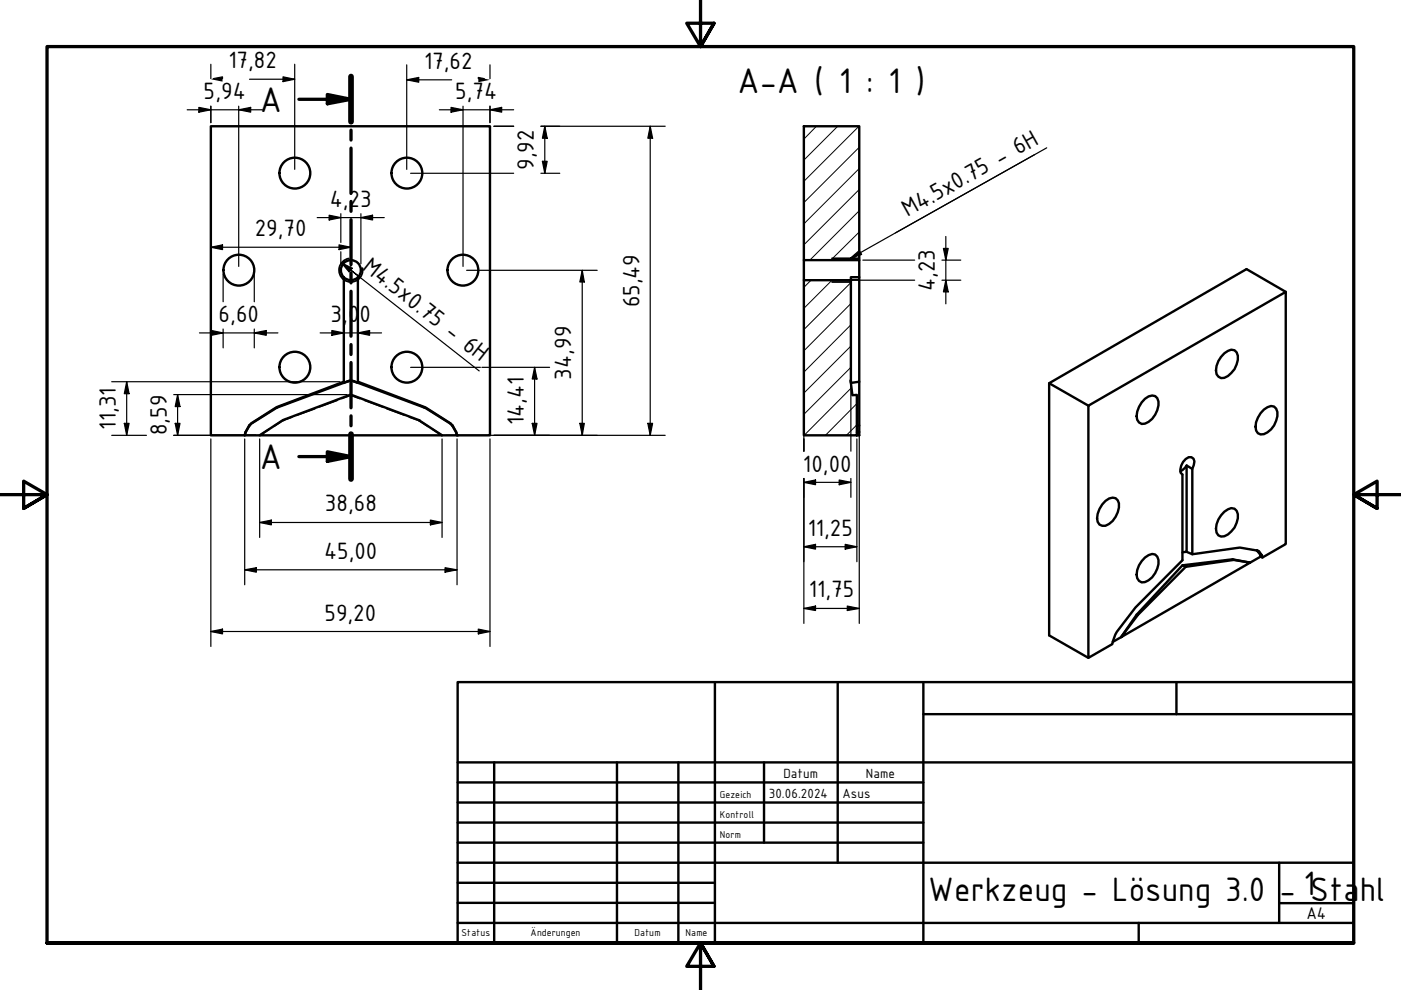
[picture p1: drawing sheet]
<svg xmlns="http://www.w3.org/2000/svg" width="297mm" height="210mm" viewBox="0 0 297 210" stroke-linecap="round" stroke-linejoin="round" font-family="sans-serif">
<!-- layer: Schraffur (ISO) -->
<g fill="none" stroke="#000" stroke-width=".21">
<path d="M173.1 26.8l-2.7 2.7M177.6 26.8l-7.2 7.1M182.1 26.8l-11.7 11.7M182.2 35.7l-11.8 11.8M182.2 31.2l-11.8 11.8M172 59.4l-1.6 1.5M176.4 59.4l-6 6M180.4 59.9l-10 10M182.2 53.6l-1.5 1.6M182.2 49.2l-6.1 6M182.2 44.7l-10.5 10.5M182.2 40.2l-11.8 11.7"/>
<path d="M180.4 77.9l-10 10M180.4 73.4l-10 9.9M180.4 68.9l-10 10M180.4 64.4l-10 10M180.5 82.2l-10 10.1M181.7 90.1l-2.2 2.2M181.7 85.6l-6.7 6.7"/>
</g>
<!-- layer: Verdeckt (ISO) -->
<g fill="#000">
<circle cx="60" cy="89.1" r=".19"/>
<circle cx="88.8" cy="89.1" r=".19"/>
</g>
<path d="M57 91l-1.9 1.3M61.9 88.4l-1.9 .7-2 1.3M66.7 86.6l-3.8 1.4M71.5 84.9l-3.8 1.4M74.4 83.7v.1M74.4 83.8l1.9 .7M74.4 83.8l-1.9 .7M77.3 84.9l3.8 1.4M82 86.6l3.9 1.4M86.8 88.4l2 .7 1.9 1.3M91.8 91l1.9 1.3" fill="none" stroke="#000" stroke-width=".38"/>
<!-- layer: Sichtbar (ISO) -->
<g fill="none" stroke="#000" stroke-width=".51">
<path d="M170.4 26.8h11.8v28.4h-11.8zM72.9 58.8a2.13 2.13 0 0 1 0-3 2.13 2.13 0 0 1 3 0 2.13 2.13 0 0 1 0 3M72.9 58.8a2.13 2.13 0 0 0 3 0M72.9 58.8v22.4l1-.4M75.9 58.8v22.4l-1-.4M170.4 59.4h10l-.1 21.3 .4 3.1 1-.1v8.6h-11.3zM170.4 55.2v4.2M182.2 55.2v3.6h-1.8v.6M182.2 58.8v22.1l-1.8 .3v-.5M259.6 74.9l.7-.5a1.3 1.3 0 0 1 1.4-.1 1.3 1.3 0 0 1 .7 1.1 4.7 4.7 0 0 1-2.8 4.7l-.7 .1a1.83 1.83 0 0 1-1-2.6l.4-1zM272.6 61.9l-8.3-4.8-41.9 24.2v53.4l8.4 4.8M52.1 91.6l-.2 .7h3.2"/>
<path d="M52.8 90.2l-.7 1.5M55.1 92.3l4.9-3.2 14.4-5.4 14.4 5.4 4.9 3.2zM72.9 80.9l-14.4 5.5-5.2 3.4-.5 .4-.7 1.4-.2 .7h-7.2v-65.5h59.2v65.5h-7l-.2-.7-.8-1.4-.4-.4-5.3-3.4-14.3-5.5M73.9 80.8l.5-.1 .5 .1M73.9 80.8l-15.1 5.6-5.5 3.4-.5 .5M74.9 80.8l15.3 5.7 5.3 3.3 1.2 1.9 .2 .6h-3.2M95.9 90.2v.1M96.7 91.6v.1M182.2 80.9v11.4h-.5M182.2 90.2l-.5 .1M182.2 91.6l-.5 .1M222.4 81.3l8.4 4.7"/>
<path d="M242.8 84.6a1.64 1.64 0 0 1 2.6-.2 4.4 4.4 0 0 1-2.6 5.4 1.41 1.41 0 0 1-1.8-1.6 5.4 5.4 0 0 1 1.8-3.6zM251.6 98.7l-.4 .5-.9 .7M251.6 98.7v18.3l-.9 .1M251.6 98.7l1.2 .7v18.1l-1.2-.5M252.8 99.4l.4-1.6-.2-.5-.4-.4a2.47 2.47 0 0 0-2.3 2.6v.7l.4 .4v18.2l-10 10-3.9 5.2-1 2.6-5 2.9v-53.5l41.8-24.1v53.5l-4.9 2.8-.2-.5-.9-1-3.6-.6-10.2 1.4M268 86.8l.7-.5 .8-.2a1.59 1.59 0 0 1 1.3 2.1 4.2 4.2 0 0 1-3.5 3.9 1.83 1.83 0 0 1-1-2.6l1-1.9zM234.4 106.2a1.64 1.64 0 0 1 2.6-.1 4 4 0 0 1-1.1 4.4l-.8 .6a1.49 1.49 0 0 1-1.7 .3 1.49 1.49 0 0 1-.8-1.5 5.4 5.4 0 0 1 1.8-3.7zM242.8 118.2l.7-.5 .8-.3a1.59 1.59 0 0 1 1.3 2.2 4.2 4.2 0 0 1-3.5 3.9 1.9 1.9 0 0 1-1-2.6l.4-1zM250.7 119.9l-9.7 10.4M259.6 108.5l.7-.5a1.3 1.3 0 0 1 1.4-.2 1.3 1.3 0 0 1 .7 1.2 4.7 4.7 0 0 1-2.8 4.7l-.7 .1a1.83 1.83 0 0 1-1-2.6l.4-1.1zM261.6 118.7l-.3-.1-10.6 1.3 .7 .3M266.4 116.7l.7 .8 .2 .5-2.3 1.3-3.7-.7"/>
<path d="M266.5 116.7l.5 .2M267.1 117.5l.4 .2M267.3 118l.4 .2M241.2 130.4l-.2-.1-3.3 4.8-1.8 1M251.4 120.2l10.2-1.5 3.4 .6-27.3 15.8 3.5-4.7z"/>
<circle cx="62.5" cy="36.7" r="3.3"/>
<circle cx="86.3" cy="36.7" r="3.3"/>
<circle cx="50.6" cy="57.3" r="3.3"/>
<circle cx="98.1" cy="57.3" r="3.3"/>
<circle cx="62.5" cy="77.9" r="3.3"/>
<circle cx="86.3" cy="77.9" r="3.3"/>
</g>
<circle cx="96.9" cy="92.3" r=".25" fill="#000"/>
<!-- layer: Sichtbar schmal (ISO) -->
<path d="M74 54.8a2.51 2.51 0 0 0-2.1 2.9 2.51 2.51 0 0 0 2.9 2.1 2.51 2.51 0 0 0 2.1-3M176.4 59.8h4M176.4 54.8h5.8M180.4 59.3h1.8" fill="none" stroke="#000" stroke-width=".38"/>
<!-- layer: Schnittlinie (ISO) -->
<g fill="none" stroke="#000" stroke-width=".7">
<path d="M74.4 16.2v9.6M63.4 21.1h11M69.4 20l5 1.1-5 .9zM74.4 27.6v2.1M74.4 31.4v9.6M74.4 42.7v2.1M74.4 46.6v9.5M74.4 57.9v2.1M74.4 61.8v9.5M74.4 73.1v2.1M74.4 76.9v9.6M63.4 96.8h11"/>
<path d="M69.4 95.8l5 1-5 1zM74.4 88.2v2.1M74.4 92v9.6"/>
</g>
<path d="M74.4 16.2v9.6M74.4 92v9.6" fill="none" stroke="#000" stroke-width="1.2"/>
<path d="M69.4 20l5 1.1-5 .9zM69.4 95.8l5 1-5 1z" fill="#000"/>
<!-- layer: Rahmen (ISO) -->
<path d="M148.5 -.1v10l-2.9-5h5.8l-2.9 5 2.9-5M0 104.9h10l-5-2.9v5.8l5-2.9-5 2.9M297 104.9h-10l5-2.9v5.8l-5-2.9 5 2.9M10 199.9v-190h277v190h-277h277M151.4 204.9l-2.9-5 2.9 5h-5.8l2.9-5v10" fill="none" stroke="#000" stroke-width=".7"/>
<!-- layer: Titel (ISO) -->
<g fill="none" stroke="#000" stroke-width=".51">
<path d="M97 144.6h190v55.3h-190zM151.6 144.6v55.3M177.6 144.6v38.3M195.8 151.4h91.2M195.8 144.6v55.3M249.4 144.6v6.8M97 165.9h98.8M97 170.2h98.8M97 174.4h98.8M97 178.7h98.8M97 161.6h190M104.8 161.6v38.3"/>
<path d="M130.8 161.6v38.3M143.8 161.6v38.3M162 161.6v17.1M97 195.7h190M97 182.9h190M97 187.2h54.6M97 191.4h54.6M241.4 195.7v4.2M271.2 191.5h15.8M271.2 182.9v12.8"/>
</g>
<g fill="none" stroke="#000" stroke-width=".25">
<path d="M44.7 13.6v3.1M45.2 16.7l2-.4v.4M52.9 16.8h9.6M60 16.3l2.5 .5-2.5 .5zM62.5 13.6v22.3M86.2 16.9l2.6-.5v1zM86.2 16.9h9.6M86.2 13.8v22.1M101.4 16.7v-.3l1.3 .3M103.9 13.8v2.9M39.7 23.3h15.9M42.2 22.8l2.5 .5-2.5 .5z"/>
<path d="M44.7 22.5v3.5M50.6 23.3l2.5-.5v1zM50.6 22.5v34M87.1 36.7h21.8M93.2 23.3h15.7M95.6 22.8l2.6 .5-2.6 .5zM98.2 22.5v34M103.9 23.3l2.5-.5v1zM103.9 22.5v3.5M104.7 26.8h4.2M114.7 26.8h26.3M114.7 36.7h4"/>
<path d="M115 34.2h1l-.5 2.5zM115.5 26.8l.5 2.5h-1zM115.5 26.8v9.9M137.9 26.8l.5 2.5h-1zM137.9 26.8v65.5M44.7 52.4l2.5-.5v1zM44.7 52.4h29.7M47.3 58.1v5.9M53.9 58.1v5.9M67.2 46.1h14.3M69.8 45.6l2.5 .5-2.5 .5zM71.9 51.9l2.5 .5-2.5 .5z"/>
<path d="M72.3 45.3v6.1M72.3 53.4v2.6M74.4 49.2v7.3M76.5 46.1l2.5-.5v1zM76.5 45.3v10.6M98.9 57.3h27.7M123.4 57.3l.5 2.5h-1zM123.4 57.3v35M170.4 56v39.7M176.2 59.4h17.7M182.2 41.8v90.4M182.9 55.2h11"/>
<path d="M199.7 55.2h4M199.7 59.4h4M200 52.7h1l-.5 2.5zM200.5 59.4l.5 2.5h-1zM200.5 50.1v14.3M42.3 70.6h16.6M44.8 70.1l2.5 .5-2.5 .5zM47.3 69.8v4M53.9 70.6l2.6-.5v1zM53.9 69.8v4M67.9 70.6h13M70.4 70.1l2.5 .5-2.5 .5z"/>
<path d="M75.9 70.6l2.5-.5v1zM87.1 77.9h14.8M102.2 77.9h14.3M113.3 77.9l.6 2.5h-1.1zM113.3 77.9v14.4M180.4 70.8v24.9M23.7 92.3h7.4M23.7 80.9h48.4M26.4 89.8h1l-.5 2.5zM26.9 80.9l.5 2.6h-1zM26.9 80.9v11.4M36.8 92.3h17.4"/>
<path d="M36.8 83.7h36.8M37.1 89.8h1.1l-.5 2.5zM37.7 83.7l.5 2.5h-1.1zM37.7 83.7v8.6M44.7 93.1v44M51.9 93.1v30.9M55.1 93.1v20.9M93.7 93.1v20.9M94.6 92.3h46.4M96.9 93.1v30.9M103.9 93.1v44M112.8 89.8h1.1l-.6 2.5z"/>
<path d="M122.9 89.8h1l-.5 2.5zM137.4 89.8h1l-.5 2.5zM181.7 93.1v26M55.1 110.8l2.4-.5v1zM55.1 110.8h38.6M91.2 110.3l2.5 .5-2.5 .5zM170.4 102.3l2.5-.5v1zM170.4 115.9l2.5-.5v1zM170.4 101.4v30.8M170.4 102.3h10M170.4 115.9h11.3M177.9 101.8l2.5 .5-2.5 .5z"/>
<path d="M179.2 115.4l2.5 .5-2.5 .5zM180.4 101.4v4M44.7 133.9l2.5-.5v1zM44.7 133.9h59.2M51.9 120.8l2.5-.4v.9zM51.9 120.8h45M94.4 120.4l2.5 .4-2.5 .5zM101.4 133.4l2.5 .5-2.5 .5zM170.4 129l2.5-.5v.9zM170.4 129h11.8M179.6 128.5l2.6 .5-2.6 .4z"/>
</g>
<g fill="#000">
<path d="M44.7 16.8l2.5-.5v1zM60 16.3l2.5 .5-2.5 .5zM86.2 16.9l2.6-.5v1zM101.4 16.4l2.5 .5-2.5 .5zM42.2 22.8l2.5 .5-2.5 .5zM50.6 23.3l2.5-.5v1zM95.6 22.8l2.6 .5-2.6 .5zM103.9 23.3l2.5-.5v1zM115 34.2h1l-.5 2.5zM115.5 26.8l.5 2.5h-1zM137.9 26.8l.5 2.5h-1zM44.7 52.4l2.5-.5v1z"/>
<path d="M69.8 45.6l2.5 .5-2.5 .5zM71.9 51.9l2.5 .5-2.5 .5zM76.5 46.1l2.5-.5v1zM123.4 57.3l.5 2.5h-1zM200 52.7h1l-.5 2.5zM44.8 70.1l2.5 .5-2.5 .5zM53.9 70.6l2.6-.5v1zM70.4 70.1l2.5 .5-2.5 .5zM75.9 70.6l2.5-.5v1zM200.5 59.4l.5 2.5h-1zM26.4 89.8h1l-.5 2.5zM26.9 80.9l.5 2.6h-1z"/>
<path d="M37.1 89.8h1.1l-.5 2.5zM37.7 83.7l.5 2.5h-1.1zM112.8 89.8h1.1l-.6 2.5zM113.3 77.9l.6 2.5h-1.1zM122.9 89.8h1l-.5 2.5zM137.4 89.8h1l-.5 2.5zM55.1 110.8l2.4-.5v1zM91.2 110.3l2.5 .5-2.5 .5zM170.4 102.3l2.5-.5v1zM170.4 115.9l2.5-.5v1zM177.9 101.8l2.5 .5-2.5 .5zM179.2 115.4l2.5 .5-2.5 .5z"/>
<path d="M44.7 133.9l2.5-.5v1zM51.9 120.8l2.5-.4v.9zM94.4 120.4l2.5 .4-2.5 .5zM101.4 133.4l2.5 .5-2.5 .5zM170.4 129l2.5-.5v.9zM179.6 128.5l2.6 .5-2.6 .4z"/>
</g>
<!-- layer: Symbol (ISO) -->
<path d="M219.3 32.8l-39 22M221.9 31.3l-32 18.1M72.4 55.7l2.3 1.2-.7 .8zM72.4 55.7l2 1.5M76.4 58.8l-2-1.6 27.2 21.4M180.3 54.8l1.9-1.7 .5 .8z" fill="none" stroke="#000" stroke-width=".25"/>
<path d="M72.4 55.7l2.3 1.2-.7 .8zM180.3 54.8l1.9-1.7 .5 .8z" fill="#000"/>
<g font-size="8.1">
<text x="55.1" y="23.7">A</text>
<text x="156.3" y="19.8">A-A ( 1 : 1 )</text>
<text x="55.1" y="99.4">A</text>
</g>
<g font-size="7.7">
<text x="196.8" y="191">Werkzeug - Lösung 3.0</text>
<text x="271.3" y="191">- 1Sta</text>
<text x="288.3" y="191">hl</text>
</g>
<g font-size="5.4">
<text x="48.5" y="14.5">17,82</text>
<text x="89.9" y="14.6">17,62</text>
<text x="43.2" y="21">5,94</text>
<text x="96.5" y="21">5,74</text>
<text x="113.2" y="36" transform="rotate(-90 113.2 36)">9,92</text>
<text x="69.9" y="43.9">4,23</text>
<text x="192.4" y="46.1" transform="rotate(-29 192.4 46.1)">M4.5x0.75 - 6H</text>
<text x="54" y="50.1">29,70</text>
<text x="76.6" y="57" transform="rotate(38 76.6 57)">M4.5x0.75 - 6H</text>
<text x="135.6" y="65.2" transform="rotate(-90 135.6 65.2)">65,49</text>
<text x="198.2" y="61.8" transform="rotate(-90 198.2 61.8)">4,23</text>
<text x="46.4" y="68.2">6,60</text>
<text x="70.1" y="68.2">3,</text>
<text x="73.8" y="68.2">0</text>
<text x="76.2" y="68.2">0</text>
<text x="121.1" y="80.5" transform="rotate(-90 121.1 80.5)">34,99</text>
<text x="24.6" y="91.1" transform="rotate(-90 24.6 91.1)">11,31</text>
<text x="35.4" y="92.2" transform="rotate(-90 35.4 92.2)">8,59</text>
<text x="111.1" y="90.2" transform="rotate(-90 111.1 90.2)">14,41</text>
<text x="170.2" y="100">10,00</text>
<text x="68.9" y="108.4">38,68</text>
<text x="171.3" y="113.6">11,25</text>
<text x="68.7" y="118.5">45,00</text>
<text x="68.8" y="131.6">59,20</text>
<text x="171.5" y="126.7">11,75</text>
</g>
<text font-size="3.9" x="277" y="194.9">A4</text>
<g font-size="3">
<text x="166.1" y="164.9">Datum</text>
<text x="183.6" y="164.9">Name</text>
<text x="163" y="169.1">30.06.2024</text>
<text x="178.6" y="169.1">Asus</text>
</g>
<g font-size="2.3">
<text x="152.6" y="169.1">Gezeich</text>
<text x="152.6" y="173.4">Kontroll</text>
<text x="152.6" y="177.6">Norm</text>
<text x="97.9" y="198.5">Status</text>
<text x="112.5" y="198.5">Änderungen</text>
<text x="134.6" y="198.5">Datum</text>
<text x="145.4" y="198.5">Name</text>
</g>
</svg>
